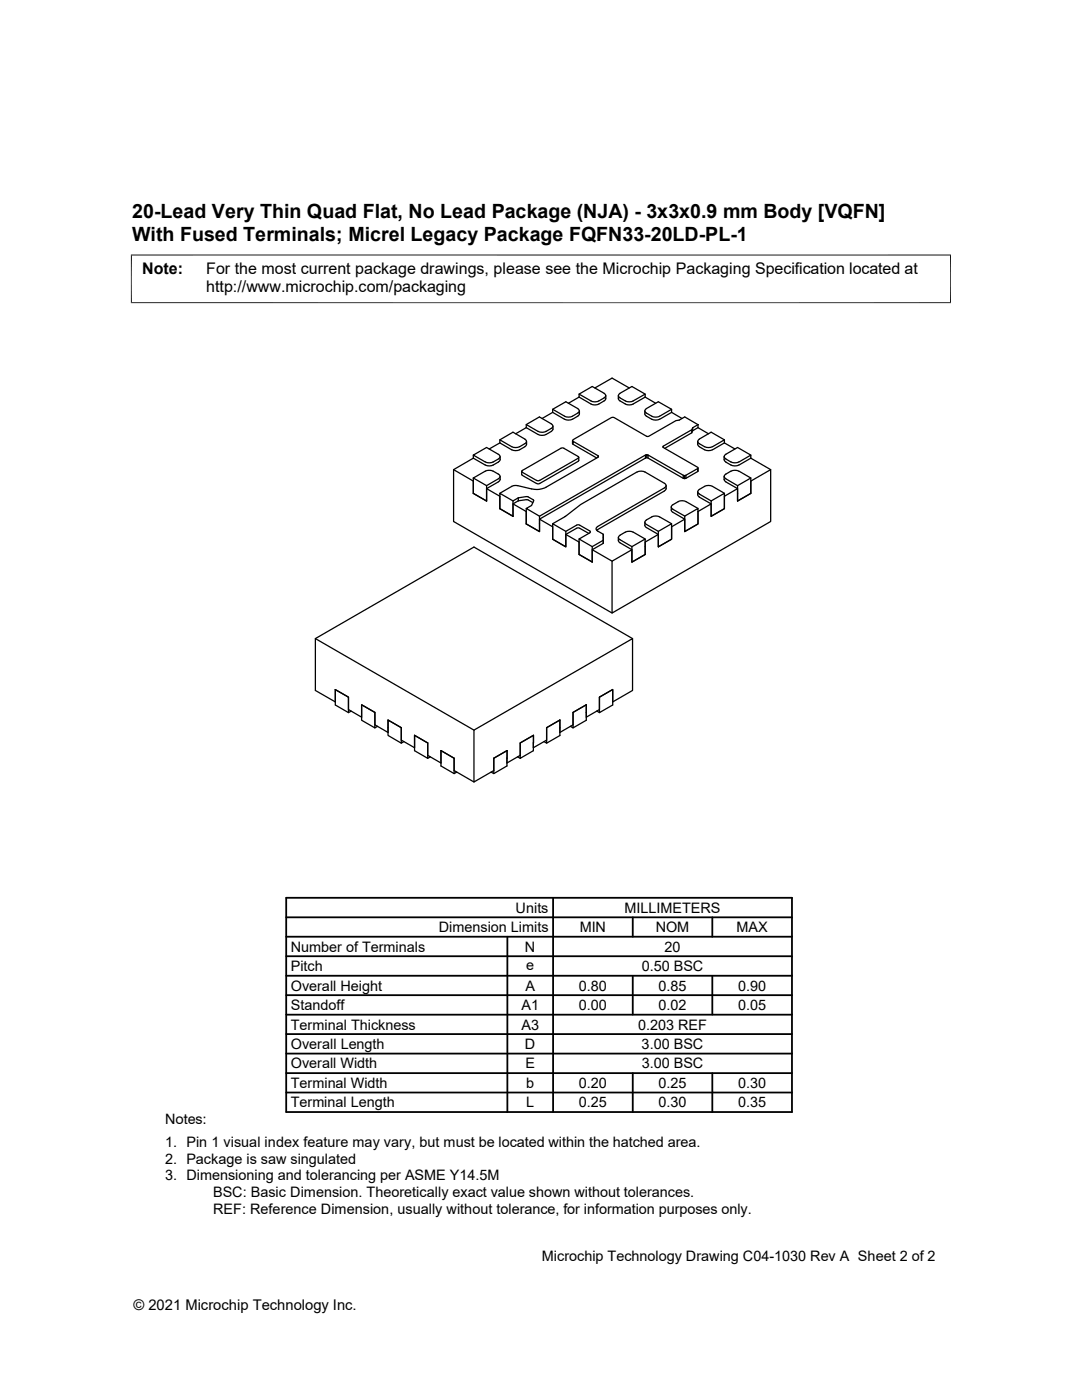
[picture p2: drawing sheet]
<svg xmlns="http://www.w3.org/2000/svg" width="216mm" height="279mm" viewBox="0 0 216 279" stroke-linecap="round" stroke-linejoin="round" font-family="sans-serif">
<g fill="none" stroke="#000" stroke-width=".25">
<path d="M115.5 78.7l2.6 1.4 .6 .1 .8-.2M115.5 79.2l2.6 1.5 .6 .1 .8-.2M115.5 79.2l-2.1 1.3M120.5 78.5l-2.3-1.4-2.7 1.6v.5M120.5 78.5a.47 .47 0 0 1 .4 .5 .47 .47 0 0 1-.4 .4l-1 .6M120.9 79v.7l-.2 .2-1.2 .7M123.4 79v.6M123.7 78.5l2.4-1.4 2.6 1.6v.5M123.7 78.5a.47 .47 0 0 0-.3 .5 .47 .47 0 0 0 .3 .4 2.96 2.96 0 0 0 1.9 .8l.6-.1 2.5-1.4M125.6 77.4l-3.5-1.9-3.4 1.9M128.7 79.2l-2.5 1.5-.6 .1a2.96 2.96 0 0 1-1.9-.8l-.3-.4M128.7 79.2l2.1 1.3"/>
<path d="M90.5 93.7l3.9 2.3M94.4 91.4l2.4 1.4M94.4 95.4l2.6-1.4 .6-.1a3.1 3.1 0 0 1 1.9 .7 .48 .48 0 0 1 .3 .5 .48 .48 0 0 1-.3 .4l-2.4 1.4zM94.4 90.8l2.7-1.5 2.4 1.4a.48 .48 0 0 1 .3 .4 .48 .48 0 0 1-.3 .5 2.78 2.78 0 0 1-2.3 .7zM94.4 90.8v.6M94.4 95.4v3.1l2.7 1.5M94.4 91.4l-3.9 2.3v10.4l31.6 18.2M96.8 92.8l.8 .2 .8-.2M97.1 96.9v3.1M97.1 97.5l2.6 1.5v2.5M99.5 96.2l-2.4 1.3v2.5M99.7 87.8l2.6 1.4 .6 .1a3.1 3.1 0 0 0 1.8-.8 .48 .48 0 0 0 .4-.4 .48 .48 0 0 0-.4-.5l-2.3-1.3-2.7 1.5v.6"/>
<path d="M99.7 88.4l2.4 1.4M99.7 88.4l-2.1 1.2M99.8 95.7l-.3 .4M99.8 91.7l-.2 .4-1.2 .7M99.8 91.1v.6M99.8 95.1v.6M102.1 89.7l.8 .2 .8-.2M102.4 100l-2.7-1.6v3.1M103.4 99.9l-1 .7v2.4M103.4 99.4l-1 .6v3M103.4 99.4v.5M104.1 94.1v.6l.1 .1"/>
<path d="M104.2 94.9l2.9 1.6h.6M105 84.7l2.5 1.5 .7 .1a3.1 3.1 0 0 0 1.8-.8 .48 .48 0 0 0 .3-.5 .48 .48 0 0 0-.3-.4l-2.4-1.4-2.6 1.5v.6M105 85.3l-2.1 1.3M105.1 88.1v.7l-.2 .2-1.2 .8M105.4 99.8l-2 .1M105.4 99.2l-2 .2M105.4 99.2l1 .6 .1 .1M105.4 99.8l.9 .5M106.1 97.6l-2.8-.7h-.8l-2.8 1.5M106.5 99.9l-.4 1-1.1 .6 2.7 1.5v3.1l-2.7-1.5M107.7 95.9h-.6l-2.9-1.6-.1-.3 8-4.6 .4 .1 3 1.7-.1 .2-7.7 4.5M110.3 82.3l2.5 1.4 .6 .1a3.1 3.1 0 0 0 1.9-.7l.3-.5"/>
<path d="M110.3 82.3l-2.1 1.2M110.3 85v.7l-.3 .4a2.78 2.78 0 0 1-2.3 .7l-2.7-1.5M114.3 88.1l-.1-.2 .1 .8 4.8 2.7M114.3 88.7v-.6l5 2.9M115.3 81.5l-2.4-1.3-2.6 1.5v.6M115.3 81.6a.47 .47 0 0 1 .3 .4 .47 .47 0 0 1-.3 .4 2.96 2.96 0 0 1-1.9 .8l-.6-.1-2.5-1.4M115.4 92.1l-7.7 4.4M115.5 91.3v.6l-.1 .2M115.6 82v.6M119.3 91v.2M119.3 91v.2l-10.4 6a4.1 4.1 0 0 1-2.8 .4M127.1 94.2l-11.2 6.5-3.1 2.4"/>
<path d="M127.1 94.2l.8-.2 .8 .2M128.7 82v.7l.3 .4a2.78 2.78 0 0 0 2.3 .7l.3-.1M128.7 94.2l3.9 2.3a.47 .47 0 0 1 .3 .4 .47 .47 0 0 1-.3 .4M128.8 90.8l-21.1 12.2M128.8 91.4l-21.1 12.2v2.5l-2.7-1.5M129 81.5l2.4-1.3 2.6 1.5M129 81.6a.47 .47 0 0 0-.3 .4 .47 .47 0 0 0 .3 .4 2.96 2.96 0 0 0 1.8 .8l.8-.1M129.1 90.7l-.3 .1v.6M129.3 90.8l-.2-.1v.6M129.3 91.4v-.6l7 4M132.3 89v.3l6.9 4 .1 .7-2.4 1.5h-.6l-7-4.1h-.5M132.6 97.4l-13.3 7.7"/>
<path d="M132.9 97.5l-.3 .5-13.5 7.8M132.9 96.9v.6M134 82.3v-.6l-2.4 1.4M134 82.3l-2.4 1.4M134 82.3l2.1 1.2M136.6 94.9l-.3-.1v.7M136.9 94.8l-.3 .1v.6M138 85.8l-5.7 3.2v.3M138.2 85.4l-.2 .4v.6M139.2 88.1v.7l.4 .3M139.2 98.1v.7l.4 .4M139.2 93.5l-2.3 1.3v.7"/>
<path d="M139.3 84.8l-2.7-1.6-1.1 .6-.6 .1-5.7 3.2-6.9-3.8-8.1 4.6M139.3 84.8l-1.1 .6v.6M139.3 84.8v.5M139.3 84.8h.1M139.3 85.3l-1.1 .7-.2 .4-5.3 3.1M139.3 85.3l2.1 1.3M139.3 93.4l-.1 .7M139.5 97.7a2.96 2.96 0 0 1 1.9-.8l.6 .1 2.5 1.4M139.5 98.6l2.4 1.4M139.5 89.2l1.1 .6M139.5 87.6l2.4-1.3 2.6 1.5M139.6 87.7a.47 .47 0 0 0-.4 .4 .47 .47 0 0 0 .4 .4"/>
<path d="M139.6 97.7a.47 .47 0 0 0-.4 .4 .47 .47 0 0 0 .4 .5M140.6 89.7l.8 .2 .8-.2M141.9 100l2.6-1.6v3.1l-2.6 1.5zM144.5 91.1v.6M144.5 95.1v.6M144.5 95.7l.3 .4M144.5 91.7l.2 .4 1.2 .7M144.5 88.4v-.6l-2.5 1.4-.6 .1a3.1 3.1 0 0 1-1.9-.8M144.5 88.4l-2.3 1.4M144.5 88.4l2.1 1.2M144.8 96.2l2.4 1.3v.9M145.9 92.8l.7 .2 .8-.2"/>
<path d="M147.2 100l2.6-1.5v-2.5l4-2.3v10.4l-31.7 18.2v-10.3l4-2.3M147.2 96.9l2.6-1.5v3.1l-2.6 1.5M147.2 98.4v1.6M147.2 97.5l-2.7 1.5v2.5l-2.6 1.5v-2.4l-2.4-1.4M147.4 94l-.8-.1a2.96 2.96 0 0 0-1.8 .7 .49 .49 0 0 0-.3 .5 .49 .49 0 0 0 .3 .4l2.4 1.4v1.5M147.4 94l2.4 1.4M149.8 91.4v-.6l-2.4 1.4M149.8 90.8l-2.6-1.5-2.4 1.4a.47 .47 0 0 0-.3 .4 .47 .47 0 0 0 .3 .5 2.87 2.87 0 0 0 1.8 .8l.8-.2M149.8 91.4l-2.4 1.4M149.8 91.4l4 2.3M99.7 101.5l2.7 1.5M102.4 100.6l2.6 1.5"/>
<path d="M105 101.5v3.1M107.7 103.6l2.6 1.5v2.5l2.6 1.5v-2.4l2.4-1.4 .3 .1 1.9 1M110.3 104.5l2.6 1.5v3.1l-2.6-1.5zM112.8 103l-2.5 1.5M112.9 106.7l2.6 1.5v2.5l2.7 1.5M115.5 107.6v3.1l2.7 1.5M117.7 106l-2-1.2-.4-.1-2.4 1.3M117.7 106l.1 .2-.1 .1M118.2 109.1v3.1M118.2 109.7l3.9 2.3M119.3 105.1a.47 .47 0 0 0-.4 .4 .47 .47 0 0 0 .4 .5l1.1 .6v1.2l-2.2 1.3-2.7-1.5 2.2-1.3M120.4 106.6v1.8l-2.2 1.3v2.5"/>
<path d="M120.4 107.8v.6M123.4 107.3v.6M123.4 107.9l.3 .4 2.4 1.4v2.5l2.6-1.5M123.7 106.8a.47 .47 0 0 0-.3 .5 .47 .47 0 0 0 .3 .4l2.4 1.4v3.1l2.6-1.5M123.7 106.8a2.78 2.78 0 0 1 2.3-.7l2.7 1.5M126.1 109.1l2.6-1.5v1.5M131.4 106l2.6-1.5v3.1l-2.6 1.5zM131.4 106.7l-2.7 1.5v2.5M131.6 103.2l-.8-.2a3.1 3.1 0 0 0-1.8 .8 .48 .48 0 0 0-.3 .4 .48 .48 0 0 0 .3 .5l2.4 1.3M131.6 103.2l2.4 1.3M134.3 101.6l2.3 1.4M136.6 103l2.7-1.5v3.1l-2.7 1.5z"/>
<path d="M136.6 103.6l-2.6 1.5v2.5l-2.6 1.5v-2.4l-2.6-1.5-.1-.3v-.7M139.3 101.5l-2.6-1.5-.6-.1a2.96 2.96 0 0 0-1.8 .8 .47 .47 0 0 0-.4 .5 .47 .47 0 0 0 .4 .4M141.9 100.6l-2.6 1.5v2.5l-2.7 1.5v-2.5l-2.5-1.5-.2-.2v-.7M62.9 127.4l31.7 18.3M66.9 137.6l2.6 1.5v2.5l2.7 1.5v-2.4l2.6 1.5v2.5l2.6 1.5v-2.5l2.7 1.5M66.9 137.6v3.1l2.6 1.5 .6-.3M66.9 137.6l2.6 1.5v3.1M119.6 139.1l2.7-1.5v3.1l-2.7 1.5v-1.5M119.6 139.1l2.7-1.5v2.5l3.9-2.3v-10.4l-31.6 18.3v10.4l3.9-2.3M119.6 139.1v2.5l-2.6 1.5M126.2 127.4l-31.6-18.2-31.7 18.2v10.4l4 2.3M72.2 140.7l2.6 1.5v3.1l-2.6-1.6z"/>
<path d="M75.3 144.9l-.5 .4M80.1 145.2v3.1M80.1 145.2l-2.7-1.5v3.1l2.7 1.5 .5-.3M80.1 147.7l2.6 1.5M82.7 146.7l2.6 1.6v3l-2.6-1.5zM85.3 148.3v2.4l2.7 1.6M85.9 151l-.6 .3M90.6 153.8l4 2.3M91.1 154.1l-.5 .3-2.6-1.5v-3.1l2.6 1.5v3.1M101.2 149.8l-2.7 1.5v3.1M101.2 149.8v3.1l-2.7 1.5-.5-.3M103.3 151l.5 .3"/>
<path d="M103.8 148.3l2.6-1.6v3.1l-2.6 1.5zM106.4 146.7l-2.6 1.6v2.4l-2.6 1.6v-2.5M108.5 148l.6 .3M109.1 145.2l2.6-1.5v3.1l-2.6 1.5zM111.7 143.7l-2.6 1.5v2.5l-2.7 1.5M113.8 144.9l.5 .4M114.3 142.2l2.7-1.5v3l-2.7 1.6zM117 140.7l-2.7 1.5v2.5l-2.6 1.5M117 142.2h.1M119.1 141.9l.5 .3"/>
</g>
<path d="M26.1 50.9h163.7M26.2 50.8v9.7M189.7 50.8v9.7M26.1 60.4h163.7" fill="none" stroke="#000" stroke-width=".2"/>
<g fill="none" stroke="#000" stroke-width=".36">
<path d="M57.1 179.2h100.9v42.7h-100.9zM110.4 179.2v42.7M57.1 198.6h100.9M57.1 194.7h100.9M57.1 190.8h100.9M57.1 186.9h100.9M57.1 183.1h100.9M101.2 186.9v35M126.3 183.1v3.8M126.3 194.7v7.8M142.1 183.1v3.8M142.1 194.7v7.8"/>
<path d="M57.1 218h100.9M57.1 210.3h100.9M57.1 206.4h100.9M57.1 202.5h100.9M57.1 214.2h100.9M126.3 214.2v7.7M142.1 214.2v7.7"/>
</g>
<g font-size="3.9">
<text x="26.4" y="43.5">20-Lead Very Thin Quad Flat, No Lead Package (NJA) - 3x3x0.9 mm Body [VQFN]</text>
<text x="26.4" y="48.1">With Fused Terminals; Micrel Legacy Package FQFN33-20LD-PL-1</text>
</g>
<g font-size="3.2">
<text x="28.4" y="54.7">Note:</text>
<text x="41.1" y="58.3">http://www.microchip.com/packaging</text>
<text x="41.1" y="54.7">For the most current package drawings, please see the Microchip Packaging Specification located at</text>
</g>
<g font-size="2.9">
<text x="102.9" y="182.2">Units</text>
<text x="124.6" y="182.2">MILLIMETERS</text>
<text x="58" y="189.9">Number of Terminals</text>
<text x="87.6" y="186">Dimension Limits</text>
<text x="104.8" y="189.9">N</text>
<text x="115.7" y="186">MIN</text>
<text x="130.8" y="186">NOM</text>
<text x="132.6" y="189.9">20</text>
<text x="147" y="186">MAX</text>
<text x="58" y="197.7">Overall Height</text>
<text x="58" y="193.8">Pitch</text>
<text x="104.8" y="197.7">A</text>
<text x="105" y="193.5">e</text>
<text x="115.5" y="197.7">0.80</text>
<text x="128" y="193.8">0.50 BSC</text>
<text x="131.4" y="197.7">0.85</text>
<text x="147.3" y="197.7">0.90</text>
<text x="58" y="201.6">Standoff</text>
<text x="104.1" y="201.6">A1</text>
<text x="115.5" y="201.6">0.00</text>
<text x="131.4" y="201.6">0.02</text>
<text x="147.3" y="201.6">0.05</text>
<text x="58" y="205.5">Terminal Thickness</text>
<text x="58" y="209.4">Overall Length</text>
<text x="104.1" y="205.5">A3</text>
<text x="104.8" y="209.4">D</text>
<text x="127.3" y="205.5">0.203 REF</text>
<text x="128" y="209.4">3.00 BSC</text>
<text x="58" y="213.2">Overall Width</text>
<text x="104.8" y="213.2">E</text>
<text x="128" y="213.2">3.00 BSC</text>
<text x="58" y="217.1">Terminal Width</text>
<text x="58" y="221">Terminal Length</text>
<text x="105" y="217.1">b</text>
<text x="105" y="221">L</text>
<text x="115.5" y="221">0.25</text>
<text x="115.5" y="217.1">0.20</text>
<text x="131.4" y="217.1">0.25</text>
<text x="131.4" y="221">0.30</text>
<text x="147.3" y="221">0.35</text>
<text x="147.3" y="217.1">0.30</text>
<text x="32.9" y="224.4">Notes:</text>
<text x="32.9" y="229">1. Pin 1 visual index feature may vary, but must be located within the hatched area.</text>
<text x="32.9" y="232.3">2. Package is saw singulated</text>
<text x="32.9" y="235.6">3. Dimensioning and tolerancing per ASME Y14.5M</text>
<text x="42.5" y="238.9">BSC: Basic Dimension. Theoretically exact value shown without tolerances.</text>
<text x="42.5" y="242.2">REF: Reference Dimension, usually without tolerance, for information purposes only.</text>
<text x="108.1" y="251.7">Microchip Technology Drawing C04-1030 Rev A Sheet 2 of 2</text>
<text x="26.6" y="261.3">© 2021 Microchip Technology Inc.</text>
</g>
</svg>
